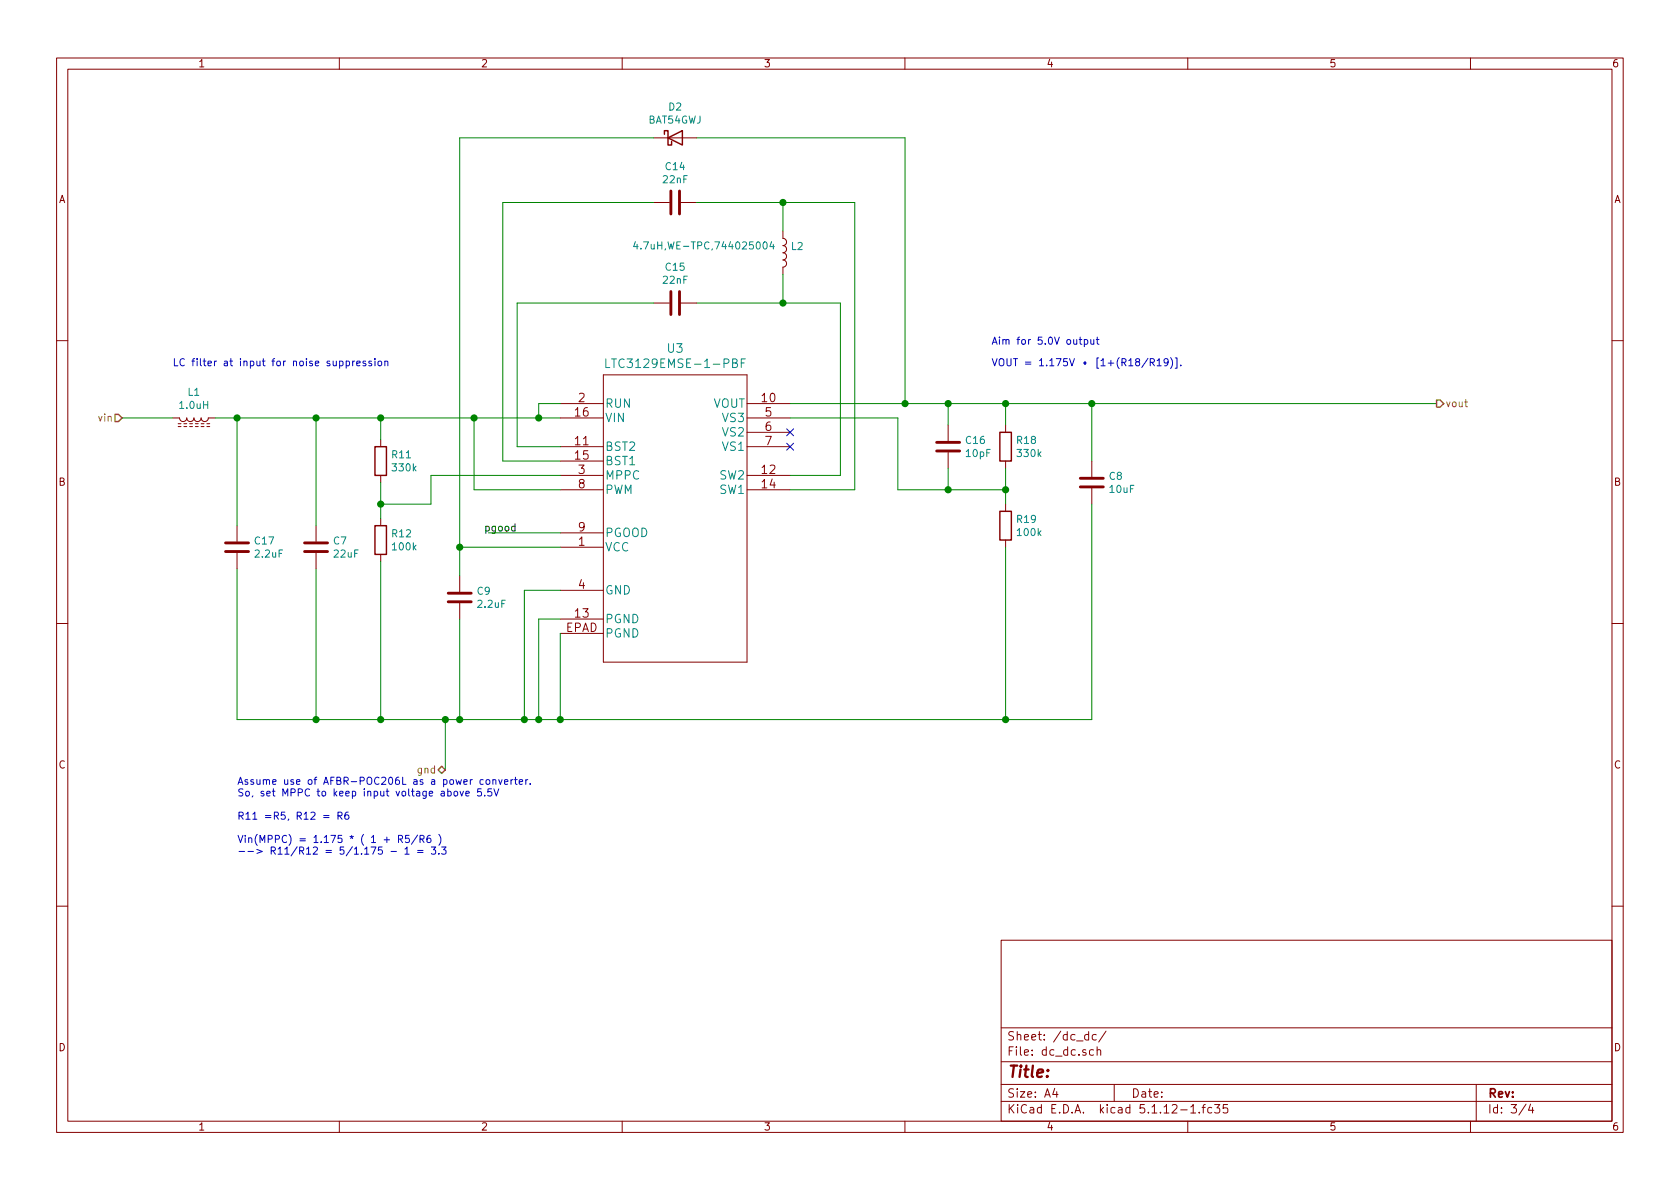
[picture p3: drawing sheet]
EESchema Schematic File Version 4
EELAYER 30 0
EELAYER END
$Descr A4 11693 8268
encoding utf-8
Sheet 3 4
Title ""
Date ""
Rev ""
Comp ""
Comment1 ""
Comment2 ""
Comment3 ""
Comment4 ""
$EndDescr
Text HLabel 850  2900 0    50   Input ~ 0
vin
Text HLabel 10000 2800 2    50   Output ~ 0
vout
$Comp
L Device:L_Core_Ferrite L1
U 1 1
P 1350 2900
F 0 "L1" V 1169 2900 50  0000 C CNN
F 1 "1.0uH" V 1260 2900 50  0000 C CNN
F 2 "Inductor_SMD:L_0603_1608Metric_Pad1.05x0.95mm_HandSolder" H 1350 2900 50  0001 C CNN
F 3 "~" H 1350 2900 50  0001 C CNN
	1    1350 2900
	0    1    1    0   
$EndComp
$Comp
L Device:C C7
U 1 1
P 2200 3800
F 0 "C7" H 2315 3846 50  0000 L CNN
F 1 "22uF" H 2315 3755 50  0000 L CNN
F 2 "Capacitor_SMD:C_0805_2012Metric_Pad1.18x1.45mm_HandSolder" H 2238 3650 50  0001 C CNN
F 3 "~" H 2200 3800 50  0001 C CNN
	1    2200 3800
	1    0    0    -1  
$EndComp
$Comp
L Device:C C8
U 1 1
P 7600 3350
F 0 "C8" H 7715 3396 50  0000 L CNN
F 1 "10uF" H 7715 3305 50  0000 L CNN
F 2 "Capacitor_SMD:C_0805_2012Metric_Pad1.18x1.45mm_HandSolder" H 7638 3200 50  0001 C CNN
F 3 "~" H 7600 3350 50  0001 C CNN
	1    7600 3350
	1    0    0    -1  
$EndComp
$Comp
L Device:R R11
U 1 1
P 2650 3200
F 0 "R11" H 2720 3246 50  0000 L CNN
F 1 "330k" H 2720 3155 50  0000 L CNN
F 2 "Resistor_SMD:R_0603_1608Metric_Pad0.98x0.95mm_HandSolder" V 2580 3200 50  0001 C CNN
F 3 "~" H 2650 3200 50  0001 C CNN
	1    2650 3200
	1    0    0    -1  
$EndComp
$Comp
L Device:R R12
U 1 1
P 2650 3750
F 0 "R12" H 2720 3796 50  0000 L CNN
F 1 "100k" H 2720 3705 50  0000 L CNN
F 2 "Resistor_SMD:R_0603_1608Metric_Pad0.98x0.95mm_HandSolder" V 2580 3750 50  0001 C CNN
F 3 "~" H 2650 3750 50  0001 C CNN
	1    2650 3750
	1    0    0    -1  
$EndComp
Wire Wire Line
	850  2900 1200 2900
Wire Wire Line
	1500 2900 1650 2900
Wire Wire Line
	2200 3650 2200 2900
Connection ~ 2200 2900
Wire Wire Line
	2650 3600 2650 3500
Connection ~ 2650 3500
Wire Wire Line
	2650 3500 2650 3350
Wire Wire Line
	2650 3050 2650 2900
Wire Wire Line
	7600 3200 7600 2800
Text Notes 6900 2400 0    50   ~ 0
Aim for 5.0V output
$Comp
L LTC3129:LTC3129EMSE-1-PBF U3
U 1 1
P 3900 2800
AR Path="/61D7557E" Ref="U3"  Part="1" 
AR Path="/618B7181/61D7557E" Ref="U3"  Part="1" 
F 0 "U3" H 4700 3187 60  0000 C CNN
F 1 "LTC3129EMSE-1-PBF" H 4700 3081 60  0000 C CNN
F 2 "footprints:LTC3129EMSE-1-PBF" H 4700 3040 60  0001 C CNN
F 3 "https://www.mouser.co.uk/datasheet/2/609/3129fc-1271467.pdf" H 3900 2800 60  0001 C CNN
	1    3900 2800
	1    0    0    -1  
$EndComp
Wire Wire Line
	3900 2800 3750 2800
Wire Wire Line
	3750 2800 3750 2900
Wire Wire Line
	3750 2900 3900 2900
Wire Wire Line
	2200 2900 2650 2900
Wire Wire Line
	3900 4300 3750 4300
Wire Wire Line
	3900 4100 3650 4100
$Comp
L Device:C C14
U 1 1
P 4700 1400
F 0 "C14" V 4448 1400 50  0000 C CNN
F 1 "22nF" V 4539 1400 50  0000 C CNN
F 2 "Capacitor_SMD:C_0603_1608Metric" H 4738 1250 50  0001 C CNN
F 3 "~" H 4700 1400 50  0001 C CNN
	1    4700 1400
	0    1    1    0   
$EndComp
$Comp
L Device:C C15
U 1 1
P 4700 2100
F 0 "C15" V 4448 2100 50  0000 C CNN
F 1 "22nF" V 4539 2100 50  0000 C CNN
F 2 "Capacitor_SMD:C_0603_1608Metric" H 4738 1950 50  0001 C CNN
F 3 "~" H 4700 2100 50  0001 C CNN
	1    4700 2100
	0    1    1    0   
$EndComp
Wire Wire Line
	4550 2100 3600 2100
Wire Wire Line
	3600 2100 3600 3100
Wire Wire Line
	3600 3100 3900 3100
Wire Wire Line
	3900 3200 3500 3200
Wire Wire Line
	3500 3200 3500 1400
Wire Wire Line
	3500 1400 4550 1400
Wire Wire Line
	5500 3300 5850 3300
Wire Wire Line
	5850 3300 5850 2100
Wire Wire Line
	5850 2100 5450 2100
Wire Wire Line
	4850 1400 5450 1400
Wire Wire Line
	5950 1400 5950 3400
Wire Wire Line
	5950 3400 5500 3400
Connection ~ 2650 2900
Wire Wire Line
	3000 3500 3000 3300
Wire Wire Line
	2650 3500 3000 3500
Wire Wire Line
	3000 3300 3900 3300
Wire Wire Line
	2650 2900 3300 2900
Connection ~ 3750 2900
NoConn ~ 5500 3000
NoConn ~ 5500 3100
Wire Wire Line
	10000 2800 7600 2800
Connection ~ 7600 2800
Wire Wire Line
	3900 3400 3300 3400
Wire Wire Line
	3300 3400 3300 2900
Wire Wire Line
	5500 2800 6300 2800
Connection ~ 3300 2900
Wire Wire Line
	3300 2900 3750 2900
Wire Wire Line
	3900 3700 3400 3700
$Comp
L Device:C C9
U 1 1
P 3200 4150
F 0 "C9" H 3315 4196 50  0000 L CNN
F 1 "2.2uF" H 3315 4105 50  0000 L CNN
F 2 "Capacitor_SMD:C_0402_1005Metric" H 3238 4000 50  0001 C CNN
F 3 "~" H 3200 4150 50  0001 C CNN
	1    3200 4150
	1    0    0    -1  
$EndComp
Wire Wire Line
	3200 3800 3200 4000
$Comp
L Device:D_Schottky D2
U 1 1
P 4700 950
F 0 "D2" H 4700 1167 50  0000 C CNN
F 1 "BAT54GWJ" H 4700 1076 50  0000 C CNN
F 2 "Diode_SMD:D_SOD-123" H 4700 950 50  0001 C CNN
F 3 "~" H 4700 950 50  0001 C CNN
	1    4700 950 
	1    0    0    -1  
$EndComp
Wire Wire Line
	3200 5000 3650 5000
Connection ~ 3200 5000
Wire Wire Line
	3200 4300 3200 5000
Wire Wire Line
	3100 5000 3200 5000
Connection ~ 3100 5000
Connection ~ 3650 5000
Wire Wire Line
	2650 5000 3100 5000
Connection ~ 2650 5000
Wire Wire Line
	2650 3900 2650 5000
Wire Wire Line
	3650 5000 3750 5000
Wire Wire Line
	3650 4100 3650 5000
Connection ~ 3750 5000
Wire Wire Line
	3750 4300 3750 5000
Wire Wire Line
	2200 5000 2650 5000
Wire Wire Line
	2200 3950 2200 5000
Wire Wire Line
	3100 5350 3100 5000
Text HLabel 3100 5350 0    50   BiDi ~ 0
gnd
Wire Wire Line
	7600 5000 7000 5000
Wire Wire Line
	7600 3500 7600 5000
Wire Wire Line
	3900 4400 3900 5000
Connection ~ 3900 5000
Wire Wire Line
	3900 5000 3750 5000
Wire Wire Line
	6300 2800 6300 950 
Wire Wire Line
	6300 950  4850 950 
Connection ~ 6300 2800
Wire Wire Line
	3200 3800 3900 3800
Wire Wire Line
	3200 950  3200 3800
Wire Wire Line
	3200 950  4550 950 
Connection ~ 3200 3800
$Comp
L Device:L L2
U 1 1
P 5450 1750
F 0 "L2" H 5503 1796 50  0000 L CNN
F 1 "4.7uH,WE-TPC,744025004" H 4400 1800 50  0000 L CNN
F 2 "Wurth-744025004:Wuerth_Elektronik-744025004-Manufacturer_Recommended" H 5450 1750 50  0001 C CNN
F 3 "https://www.farnell.com/datasheets/1920114.pdf" H 5450 1750 50  0001 C CNN
	1    5450 1750
	1    0    0    -1  
$EndComp
Wire Wire Line
	5450 1600 5450 1400
Connection ~ 5450 1400
Wire Wire Line
	5450 1400 5950 1400
Wire Wire Line
	5450 1900 5450 2100
Connection ~ 5450 2100
Wire Wire Line
	5450 2100 4850 2100
$Comp
L Device:R R18
U 1 1
P 7000 3100
F 0 "R18" H 7070 3146 50  0000 L CNN
F 1 "330k" H 7070 3055 50  0000 L CNN
F 2 "Resistor_SMD:R_0603_1608Metric_Pad0.98x0.95mm_HandSolder" V 6930 3100 50  0001 C CNN
F 3 "~" H 7000 3100 50  0001 C CNN
	1    7000 3100
	1    0    0    -1  
$EndComp
$Comp
L Device:R R19
U 1 1
P 7000 3650
F 0 "R19" H 7070 3696 50  0000 L CNN
F 1 "100k" H 7070 3605 50  0000 L CNN
F 2 "Resistor_SMD:R_0603_1608Metric_Pad0.98x0.95mm_HandSolder" V 6930 3650 50  0001 C CNN
F 3 "~" H 7000 3650 50  0001 C CNN
	1    7000 3650
	1    0    0    -1  
$EndComp
Wire Wire Line
	7000 3500 7000 3400
Connection ~ 7000 3400
Wire Wire Line
	7000 3400 7000 3250
Wire Wire Line
	7000 2950 7000 2800
Wire Wire Line
	7000 3800 7000 5000
Connection ~ 7000 5000
Wire Wire Line
	7000 5000 3900 5000
Wire Wire Line
	5500 2900 6250 2900
Wire Wire Line
	6250 2900 6250 3400
Wire Wire Line
	6250 3400 6600 3400
Text Label 3600 3700 2    50   ~ 0
pgood
Wire Wire Line
	6300 2800 6600 2800
Connection ~ 7000 2800
Wire Wire Line
	7000 2800 7600 2800
$Comp
L Device:C C16
U 1 1
P 6600 3100
F 0 "C16" H 6715 3146 50  0000 L CNN
F 1 "10pF" H 6715 3055 50  0000 L CNN
F 2 "Capacitor_SMD:C_0402_1005Metric" H 6638 2950 50  0001 C CNN
F 3 "~" H 6600 3100 50  0001 C CNN
	1    6600 3100
	1    0    0    -1  
$EndComp
Wire Wire Line
	6600 2950 6600 2800
Connection ~ 6600 2800
Wire Wire Line
	6600 2800 7000 2800
Wire Wire Line
	6600 3250 6600 3400
Connection ~ 6600 3400
Wire Wire Line
	6600 3400 7000 3400
Text Notes 6900 2550 0    50   ~ 0
VOUT = 1.175V • [1+(R18/R19)].
Text Notes 1200 2550 0    50   ~ 0
LC filter at input for noise suppression
Text Notes 1650 5950 0    50   ~ 0
Assume use of AFBR-POC206L as a power converter.\nSo, set MPPC to keep input voltage above 5.5V\n\nR11 =R5, R12 = R6\n\nVin(MPPC) = 1.175 * ( 1 + R5/R6 )\n--> R11/R12 = 5/1.175 - 1 = 3.3\n
$Comp
L Device:C C17
U 1 1
P 1650 3800
F 0 "C17" H 1765 3846 50  0000 L CNN
F 1 "2.2uF" H 1765 3755 50  0000 L CNN
F 2 "Capacitor_SMD:C_0402_1005Metric" H 1688 3650 50  0001 C CNN
F 3 "~" H 1650 3800 50  0001 C CNN
	1    1650 3800
	1    0    0    -1  
$EndComp
Wire Wire Line
	1650 3950 1650 5000
Wire Wire Line
	1650 3650 1650 2900
Connection ~ 1650 2900
Wire Wire Line
	1650 2900 2200 2900
Wire Wire Line
	1650 5000 2200 5000
Connection ~ 2200 5000
$EndSCHEMATC
